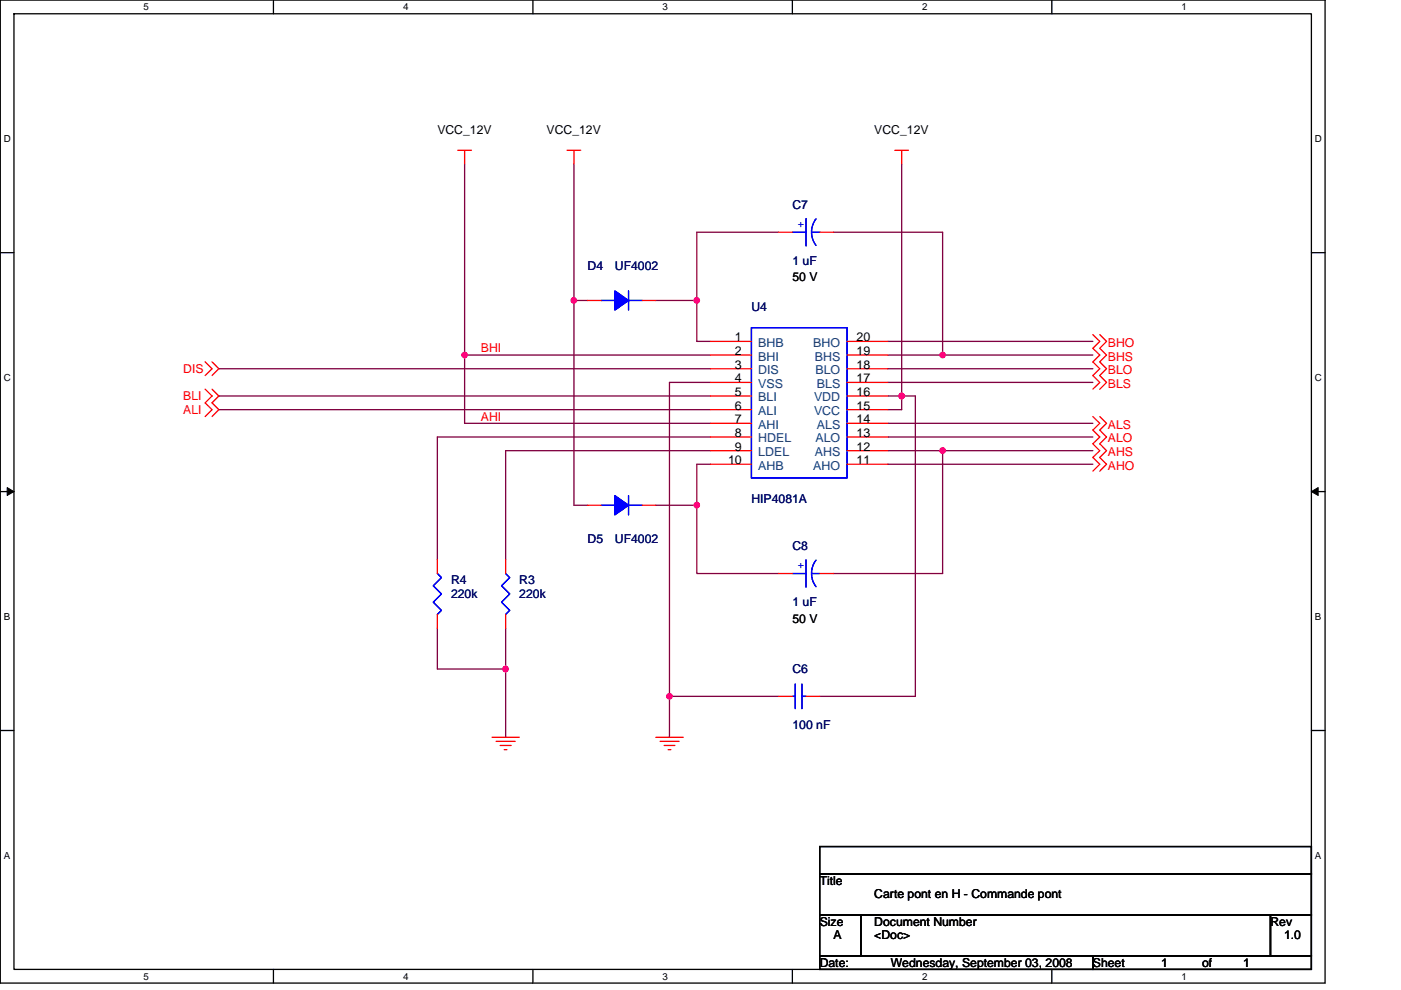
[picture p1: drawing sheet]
<svg xmlns="http://www.w3.org/2000/svg" width="297mm" height="210mm" viewBox="0 0 297 210" stroke-linecap="round" stroke-linejoin="round" font-family="sans-serif">
<path d="M.1 0h280.8v208.5h-280.8zM3 2.9h275v202.7h-275z" fill="none" stroke="#000" stroke-width=".28"/>
<g fill="#fff">
<path d="M30.5 .3h1.1v2.3h-1.1z"/>
<path d="M30.5 205.9h1.1v2.3h-1.1z"/>
</g>
<path d="M58 0v2.9M58 205.6v2.9" fill="none" stroke="#000" stroke-width=".28"/>
<g fill="#fff">
<path d="M85.5 .3h1.1v2.3h-1.1z"/>
<path d="M85.5 205.9h1.1v2.3h-1.1z"/>
</g>
<path d="M113 0v2.9M113 205.6v2.9" fill="none" stroke="#000" stroke-width=".28"/>
<g fill="#fff">
<path d="M140.5 .3h1.1v2.3h-1.1z"/>
<path d="M140.5 205.9h1.1v2.3h-1.1z"/>
</g>
<path d="M168 0v2.9M168 205.6v2.9" fill="none" stroke="#000" stroke-width=".28"/>
<g fill="#fff">
<path d="M195.5 .3h1.2v2.3h-1.2z"/>
<path d="M195.5 205.9h1.2v2.3h-1.2z"/>
</g>
<path d="M223 0v2.9M223 205.6v2.9" fill="none" stroke="#000" stroke-width=".28"/>
<g fill="#fff">
<path d="M250.5 .3h1.2v2.3h-1.2z"/>
<path d="M250.5 205.9h1.2v2.3h-1.2z"/>
<path d="M.8 28.3h1.5v2.3h-1.5z"/>
<path d="M278.8 28.3h1.5v2.3h-1.5z"/>
<path d="M.8 78.9h1.5v2.3h-1.5z"/>
<path d="M278.8 78.9h1.5v2.3h-1.5z"/>
</g>
<path d="M.1 53.6h2.9M278 53.6h2.9" fill="none" stroke="#000" stroke-width=".28"/>
<g fill="#fff">
<path d="M.8 129.6h1.4v2.3h-1.4z"/>
<path d="M278.8 129.6h1.4v2.3h-1.4z"/>
</g>
<path d="M.1 104.3h2.9M278 104.3h2.9" fill="none" stroke="#000" stroke-width=".28"/>
<path d="M1.5 103.4l1.5 .9-1.5 .8zM278 104.3l1.5-.9v1.7z" fill="#000" stroke="#000" stroke-width=".21"/>
<g fill="#fff">
<path d="M.8 180.3h1.4v2.3h-1.4z"/>
<path d="M278.8 180.3h1.4v2.3h-1.4z"/>
</g>
<path d="M.1 154.9h2.9M278 154.9h2.9M173.8 179.6h104.2v5.7h-104.2zM173.8 194h8.7v8.7h-8.7zM173.8 185.3h104.2v8.7h-104.2zM182.5 194h86.9v8.7h-86.9zM269.4 194h8.6v8.7h-8.6zM173.8 202.7h57.9v2.9h-57.9zM231.7 202.7h46.3v2.9h-46.3z" fill="none" stroke="#000" stroke-width=".28"/>
<g fill="none" stroke="#800040" stroke-width=".28">
<path d="M98.5 34.8v40.5M121.7 34.8v28.9M191.2 34.8v49.2M165.1 49.3h-17.4v14.4M176.7 49.3h23.2v26M46.4 78.2h104.2M98.5 75.3h52.1M98.5 75.3v14.5h52.1M121.7 63.7v43.5h2.9M121.7 63.7h2.9M139.1 63.7h8.6M147.7 63.7v8.7h2.9"/>
<path d="M188.3 72.4h43.4M188.3 78.2h43.4M188.3 75.3h11.6M199.9 75.3h31.8M46.4 84h104.2M46.4 86.9h104.2M150.6 95.6h-43.4v23.1M150.6 92.7h-57.9v26M150.6 98.5h-2.9v8.7M150.6 81.1h-8.7v66.6h23.2M188.3 92.7h43.4M188.3 98.5h43.4"/>
<path d="M188.3 95.6h11.6M188.3 81.1h43.4M188.3 89.8h43.4M188.3 84h2.9M191.2 84h2.9v63.7h-20.3M191.2 84v2.9h-2.9M199.9 95.6h31.8M199.9 95.6v26h-23.2M139.1 107.2h8.6M147.7 107.2v14.4h17.4M92.7 133.2v8.7h14.5M107.2 133.2v8.7"/>
<path d="M107.2 141.9v14.5M141.9 147.7v8.7"/>
</g>
<g fill="#f0f" stroke="#f0f" stroke-width=".28">
<circle cx="141.9" cy="147.7" r=".57"/>
<circle cx="191.2" cy="84" r=".57"/>
<circle cx="121.7" cy="63.7" r=".57"/>
<circle cx="147.7" cy="63.7" r=".57"/>
<circle cx="199.9" cy="75.3" r=".57"/>
<circle cx="147.7" cy="107.1" r=".57"/>
<circle cx="199.9" cy="95.6" r=".57"/>
<circle cx="107.2" cy="141.9" r=".57"/>
<circle cx="98.5" cy="75.3" r=".57"/>
</g>
<g fill="none" stroke="#f00" stroke-width=".28">
<path d="M97.1 31.9h2.9M98.5 31.9v2.9M120.2 31.9h2.9M121.7 31.9v2.9M189.7 31.9h2.9M191.2 31.9v2.9M165.1 49.3h2.9M173.8 49.3h2.9M43.5 76.8l1.5 1.4-1.5 1.5M45 76.8l1.4 1.4-1.4 1.5M124.6 63.7h2.9M136.2 63.7h2.9"/>
<path d="M150.6 72.4h8.7M150.6 75.3h8.7M150.6 78.2h8.7M179.6 72.4h8.7M179.6 75.3h8.7M179.6 78.2h8.7M231.7 71l1.5 1.4-1.5 1.5 1.5 1.4-1.5 1.5 1.5 1.4-1.5 1.5 1.5 1.4-1.5 1.4M233.2 71l1.4 1.4-1.4 1.5 1.4 1.4-1.4 1.5 1.4 1.4-1.4 1.5 1.4 1.4-1.4 1.4M43.5 82.6l1.5 1.4-1.5 1.4 1.5 1.5-1.5 1.4M45 82.6l1.4 1.4-1.4 1.4 1.4 1.5-1.4 1.4M150.6 84h8.7M150.6 86.9h8.7"/>
<path d="M150.6 89.8h8.7M150.6 98.5h8.7M150.6 95.6h8.7M150.6 81.1h8.7M150.6 92.7h8.7M179.6 84h8.7M179.6 86.9h8.7M179.6 89.8h8.7M179.6 98.5h8.7M179.6 95.6h8.7M179.6 81.1h8.7M179.6 92.7h8.7"/>
<path d="M231.7 88.3l1.5 1.5-1.5 1.4 1.5 1.5-1.5 1.4 1.5 1.5-1.5 1.4 1.5 1.5-1.5 1.4M233.2 88.3l1.4 1.5-1.4 1.4 1.4 1.5-1.4 1.4 1.4 1.5-1.4 1.4 1.4 1.5-1.4 1.4M92.7 118.7v2.9M107.2 118.7v2.9M124.6 107.2h2.9M136.2 107.2h2.9M92.7 130.3v2.9M107.2 130.3v2.9M165.1 121.6h2.9M173.8 121.6h2.9M104.3 156.4h5.8M105.2 157.2h4"/>
<path d="M106 158.1h2.4M106.9 159h.6M139.1 156.4h5.7M139.9 157.2h4.1M140.8 158.1h2.3M141.7 159h.5M165.1 147.7h2.9M170.9 147.7h2.9"/>
</g>
<g fill="none" stroke="#00f" stroke-width=".28">
<path d="M168 49.3h2.9M170.9 46.4v5.8M172.1 49.3h1.7M173 46.4a4.6 4.6 0 0 0 0 5.6M127.5 63.7h2.9M133.3 61.7v4.1M133.3 63.7h2.9M159.3 69.5h20.3v31.9h-20.3zM127.5 107.2h2.9M133.3 105.1v4.1M133.3 107.2h2.9M170.9 118.7v5.8"/>
<path d="M173 118.8a4.6 4.6 0 0 0 0 5.6M92.7 121.6l.9 .9-1.7 1.7 1.7 1.8-1.7 1.7 1.7 1.8-.9 .8M107.2 121.6l.9 .9-1.8 1.7 1.8 1.8-1.8 1.7 1.8 1.8-.9 .8M168 121.6h2.9M172.1 121.6h1.7M168 147.7h.6M168.6 145.1v5.2M170 145.1v5.2M170 147.7h.9"/>
</g>
<g fill="#00f" stroke="#00f" stroke-width=".28">
<path d="M130.4 61.7l2.9 2-2.9 2.1z" fill-rule="evenodd"/>
<path d="M130.4 61.7l2.9 2-2.9 2.1z" fill-rule="evenodd"/>
<path d="M130.4 105.1l2.9 2.1-2.9 2z" fill-rule="evenodd"/>
<path d="M130.4 105.1l2.9 2.1-2.9 2z" fill-rule="evenodd"/>
</g>
<g font-size="2.6">
<text x="92.7" y="28.4">VCC_12V</text>
<text x="115.9" y="28.4">VCC_12V</text>
<text x="185.4" y="28.4">VCC_12V</text>
<text x="168" y="59.7">50 V</text>
<text x="155.8" y="72.4">1</text>
<text x="155.8" y="75.3">2</text>
<text x="181.6" y="75.3">19</text>
<text x="181.6" y="72.4">20</text>
<text x="155.8" y="84">5</text>
<text x="155.8" y="78.2">3</text>
<text x="155.8" y="81.1">4</text>
<text x="181.6" y="84">16</text>
<text x="181.6" y="81.1">17</text>
<text x="181.6" y="78.2">18</text>
<text x="155.8" y="86.9">6</text>
<text x="155.8" y="89.8">7</text>
<text x="181.6" y="86.9">15</text>
<text x="181.6" y="89.8">14</text>
<text x="155.8" y="92.7">8</text>
<text x="155.8" y="95.6">9</text>
<text x="181.6" y="95.6">12</text>
<text x="181.6" y="92.7">13</text>
<text x="154.4" y="98.4">10</text>
<text x="181.6" y="98.4">11</text>
<text x="168" y="132.1">50 V</text>
<text x="173.8" y="187.7">Title</text>
<text x="185.4" y="190.6">Carte pont en H - Commande pont</text>
<text x="173.8" y="196.4">Size</text>
<text x="185.4" y="196.4">Document Number</text>
<text x="269.4" y="196.4">Rev</text>
<text x="176.7" y="199.3">A</text>
<text x="185.4" y="199.3">&lt;Doc&gt;</text>
<text x="272.2" y="199.3">1.0</text>
<text x="173.8" y="205">Date:</text>
<text x="188.9" y="205">Wednesday, September 03, 2008</text>
<text x="231.7" y="205">Sheet</text>
<text x="246.2" y="205">1</text>
<text x="254.9" y="205">of</text>
<text x="263.6" y="205">1</text>
</g>
<g font-size="2.6" fill="#000080">
<text x="168" y="44.3">C7</text>
<text x="124.6" y="57.4">D4</text>
<text x="130.4" y="57.4">UF4002</text>
<text x="168" y="56.2">1 uF</text>
<text x="159.3" y="66.1">U4</text>
<text x="159.3" y="106.6">HIP4081A</text>
<text x="124.6" y="115.3">D5</text>
<text x="130.4" y="115.3">UF4002</text>
<text x="168" y="116.7">C8</text>
<text x="95.6" y="124">R4</text>
<text x="110.1" y="124">R3</text>
<text x="95.6" y="126.9">220k</text>
<text x="110.1" y="126.9">220k</text>
<text x="168" y="128.6">1 uF</text>
<text x="168" y="142.8">C6</text>
<text x="168" y="154.7">100 nF</text>
</g>
<g font-size="2.6" fill="#00f">
<text x="170.5" y="48.4" transform="rotate(-90 170.5 48.4)">+</text>
<text x="170.5" y="120.8" transform="rotate(-90 170.5 120.8)">+</text>
</g>
<g font-size="2.6" fill="#f00">
<text x="102" y="74.7">BHI</text>
<text x="234.9" y="73.6">BHO</text>
<text x="234.9" y="76.5">BHS</text>
<text x="38.9" y="79.1">DIS</text>
<text x="234.9" y="79.4">BLO</text>
<text x="234.9" y="82.3">BLS</text>
<text x="38.9" y="84.9">BLI</text>
<text x="38.9" y="87.8">ALI</text>
<text x="102" y="89.2">AHI</text>
<text x="234.9" y="93.9">ALO</text>
<text x="234.9" y="91">ALS</text>
<text x="234.9" y="96.8">AHS</text>
<text x="234.9" y="99.7">AHO</text>
</g>
<g font-size="2.6" fill="#004080">
<text x="160.8" y="73.6">BHB</text>
<text x="160.8" y="76.5">BHI</text>
<text x="172.4" y="73.6">BHO</text>
<text x="172.7" y="76.5">BHS</text>
<text x="160.8" y="79.4">DIS</text>
<text x="160.8" y="82.3">VSS</text>
<text x="172.9" y="79.4">BLO</text>
<text x="173.2" y="82.3">BLS</text>
<text x="160.8" y="85.2">BLI</text>
<text x="160.8" y="88.1">ALI</text>
<text x="172.6" y="88.1">VCC</text>
<text x="172.6" y="85.2">VDD</text>
<text x="160.8" y="91">AHI</text>
<text x="160.8" y="93.9">HDEL</text>
<text x="172.9" y="93.9">ALO</text>
<text x="173.2" y="91">ALS</text>
<text x="160.8" y="99.6">AHB</text>
<text x="160.8" y="96.8">LDEL</text>
<text x="172.4" y="99.6">AHO</text>
<text x="172.7" y="96.8">AHS</text>
</g>
<g font-size="2.1">
<text x="30.5" y="2.2">5</text>
<text x="85.5" y="2.2">4</text>
<text x="140.5" y="2.2">3</text>
<text x="195.5" y="2.2">2</text>
<text x="250.5" y="2.2">1</text>
<text x=".8" y="30.1">D</text>
<text x="278.8" y="30.1">D</text>
<text x=".8" y="80.8">C</text>
<text x="278.8" y="80.8">C</text>
<text x=".8" y="131.4">B</text>
<text x="278.8" y="131.4">B</text>
<text x=".8" y="182.1">A</text>
<text x="278.8" y="182.1">A</text>
<text x="30.5" y="207.8">5</text>
<text x="85.5" y="207.8">4</text>
<text x="140.5" y="207.8">3</text>
<text x="195.5" y="207.8">2</text>
<text x="250.5" y="207.8">1</text>
</g>
</svg>
